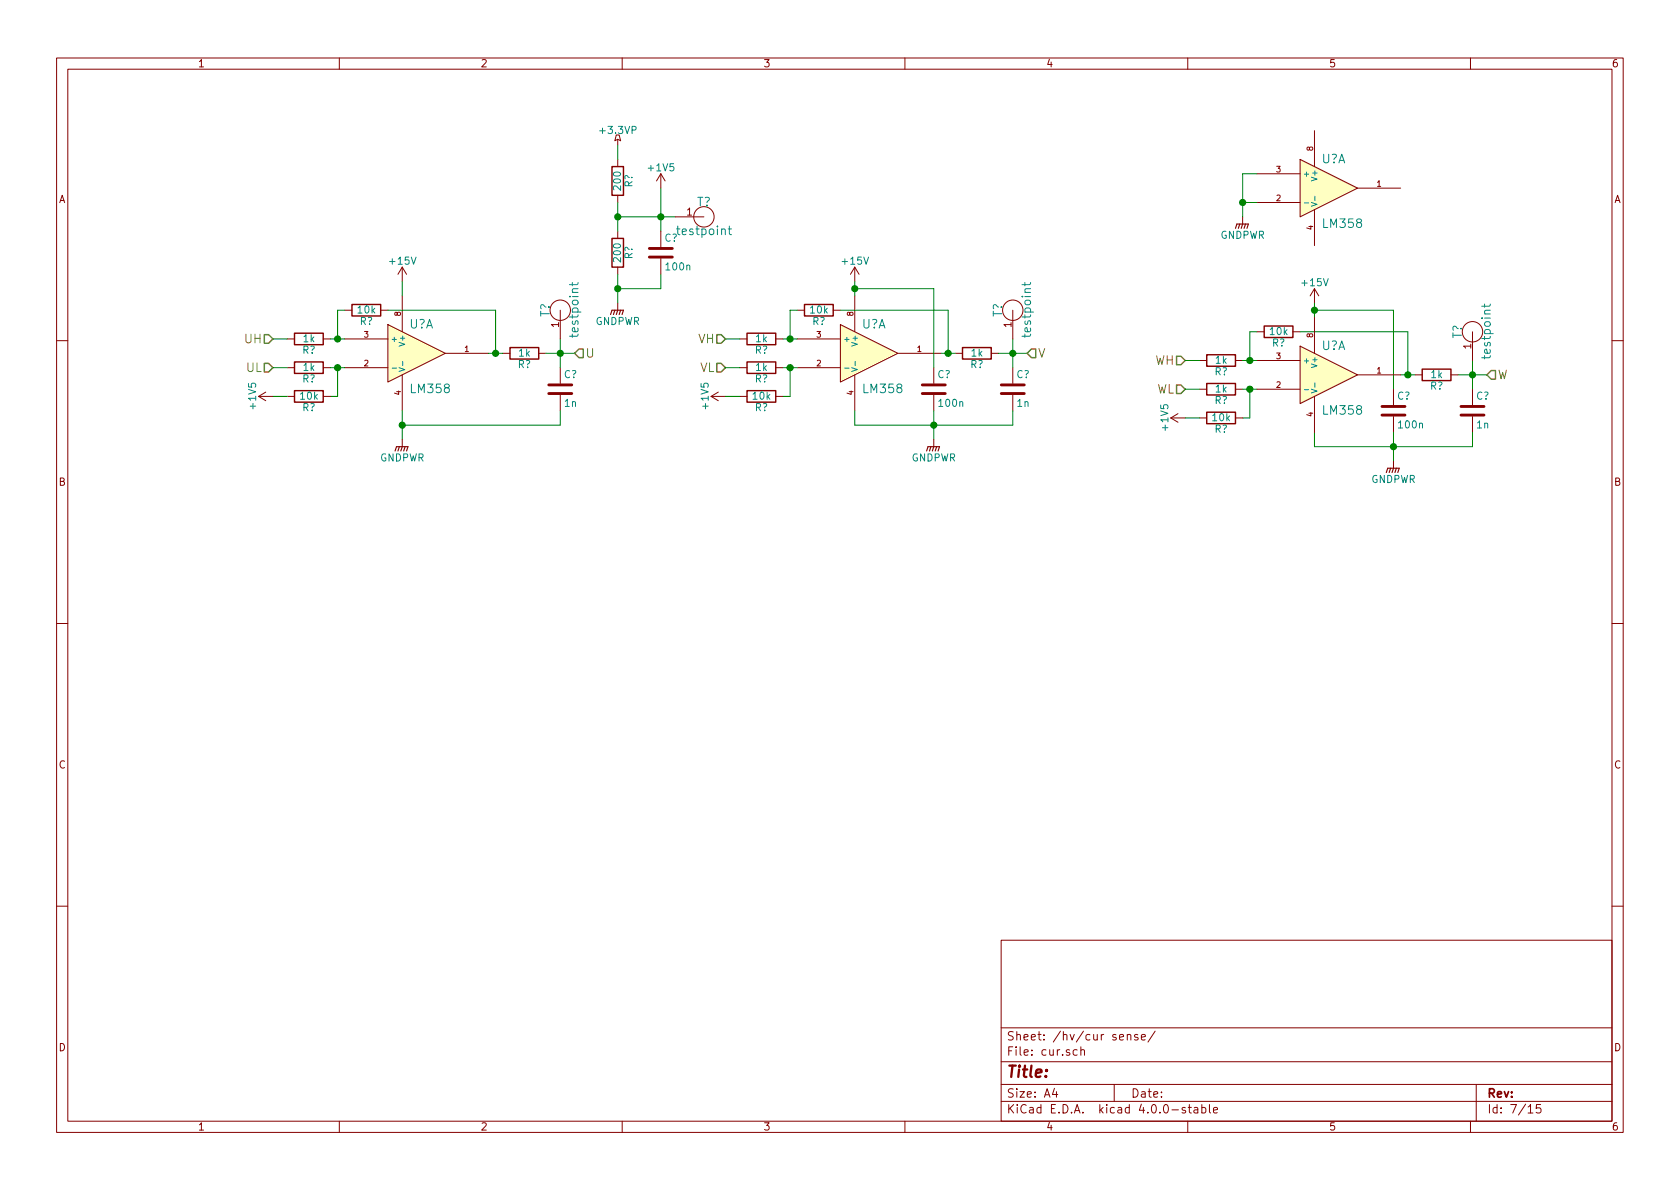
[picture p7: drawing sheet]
EESchema Schematic File Version 2
LIBS:power
LIBS:stmbl_3.4-cache
EELAYER 25 0
EELAYER END
$Descr A4 11693 8268
encoding utf-8
Sheet 7 15
Title ""
Date ""
Rev ""
Comp ""
Comment1 ""
Comment2 ""
Comment3 ""
Comment4 ""
$EndDescr
$Comp
L LM358 U?
U 1 1
P 6050 2450
F 0 "U?" H 6000 2650 60  0000 L CNN
F 1 "LM358" H 6000 2200 60  0000 L CNN
F 2 "" H 6050 2450 60  0000 C CNN
F 3 "" H 6050 2450 60  0000 C CNN
	1    6050 2450
	1    0    0    -1  
$EndComp
$Comp
L LM358 U?
U 1 1
P 2900 2450
F 0 "U?" H 2850 2650 60  0000 L CNN
F 1 "LM358" H 2850 2200 60  0000 L CNN
F 2 "" H 2900 2450 60  0000 C CNN
F 3 "" H 2900 2450 60  0000 C CNN
	1    2900 2450
	1    0    0    -1  
$EndComp
$Comp
L R R?
U 1 1
P 5300 2550
F 0 "R?" V 5380 2550 50  0000 C CNN
F 1 "1k" V 5300 2550 50  0000 C CNN
F 2 "" V 5230 2550 30  0000 C CNN
F 3 "" H 5300 2550 30  0000 C CNN
	1    5300 2550
	0    1    1    0   
$EndComp
$Comp
L R R?
U 1 1
P 5300 2350
F 0 "R?" V 5380 2350 50  0000 C CNN
F 1 "1k" V 5300 2350 50  0000 C CNN
F 2 "" V 5230 2350 30  0000 C CNN
F 3 "" H 5300 2350 30  0000 C CNN
	1    5300 2350
	0    1    1    0   
$EndComp
$Comp
L R R?
U 1 1
P 5700 2150
F 0 "R?" V 5780 2150 50  0000 C CNN
F 1 "10k" V 5700 2150 50  0000 C CNN
F 2 "" V 5630 2150 30  0000 C CNN
F 3 "" H 5700 2150 30  0000 C CNN
	1    5700 2150
	0    1    1    0   
$EndComp
Wire Wire Line
	5550 2150 5500 2150
Wire Wire Line
	5500 2150 5500 2350
Wire Wire Line
	5450 2350 5550 2350
Connection ~ 5500 2350
Wire Wire Line
	5450 2550 5550 2550
$Comp
L R R?
U 1 1
P 6800 2450
F 0 "R?" V 6880 2450 50  0000 C CNN
F 1 "1k" V 6800 2450 50  0000 C CNN
F 2 "" V 6730 2450 30  0000 C CNN
F 3 "" H 6800 2450 30  0000 C CNN
	1    6800 2450
	0    1    1    0   
$EndComp
Wire Wire Line
	6550 2450 6650 2450
Wire Wire Line
	6600 2150 6600 2450
Connection ~ 6600 2450
$Comp
L C C?
U 1 1
P 7050 2700
F 0 "C?" H 7075 2800 50  0000 L CNN
F 1 "1n" H 7075 2600 50  0000 L CNN
F 2 "" H 7088 2550 30  0000 C CNN
F 3 "" H 7050 2700 60  0000 C CNN
	1    7050 2700
	1    0    0    -1  
$EndComp
Wire Wire Line
	6950 2450 7150 2450
Wire Wire Line
	7050 2350 7050 2550
Wire Wire Line
	7050 2850 7050 2950
Wire Wire Line
	7050 2950 5950 2950
Wire Wire Line
	5950 2950 5950 2850
Wire Wire Line
	5450 2750 5500 2750
Wire Wire Line
	5500 2750 5500 2550
Connection ~ 5500 2550
$Comp
L +1V5 #PWR?
U 1 1
P 5050 2750
F 0 "#PWR?" H 5050 2600 50  0001 C CNN
F 1 "+1V5" H 5050 2890 50  0000 C CNN
F 2 "" H 5050 2750 50  0000 C CNN
F 3 "" H 5050 2750 50  0000 C CNN
	1    5050 2750
	0    -1   -1   0   
$EndComp
$Comp
L +15V #PWR?
U 1 1
P 5950 1950
F 0 "#PWR?" H 5950 1800 50  0001 C CNN
F 1 "+15V" H 5950 2090 50  0000 C CNN
F 2 "" H 5950 1950 50  0000 C CNN
F 3 "" H 5950 1950 50  0000 C CNN
	1    5950 1950
	1    0    0    -1  
$EndComp
Wire Wire Line
	5950 2050 5950 1950
Wire Wire Line
	5850 2150 6600 2150
$Comp
L R R?
U 1 1
P 5300 2750
F 0 "R?" V 5380 2750 50  0000 C CNN
F 1 "10k" V 5300 2750 50  0000 C CNN
F 2 "" V 5230 2750 30  0000 C CNN
F 3 "" H 5300 2750 30  0000 C CNN
	1    5300 2750
	0    1    1    0   
$EndComp
Wire Wire Line
	5050 2750 5150 2750
$Comp
L C C?
U 1 1
P 6500 2700
F 0 "C?" H 6525 2800 50  0000 L CNN
F 1 "100n" H 6525 2600 50  0000 L CNN
F 2 "" H 6538 2550 30  0000 C CNN
F 3 "" H 6500 2700 60  0000 C CNN
	1    6500 2700
	1    0    0    -1  
$EndComp
Wire Wire Line
	6500 2850 6500 3050
Connection ~ 6500 2950
Wire Wire Line
	6500 2550 6500 2000
Wire Wire Line
	6500 2000 5950 2000
Connection ~ 5950 2000
Text HLabel 5050 2350 0    60   Input ~ 0
VH
Text HLabel 5050 2550 0    60   Input ~ 0
VL
Text HLabel 7150 2450 2    60   Input ~ 0
V
Connection ~ 7050 2450
Wire Wire Line
	5150 2350 5050 2350
Wire Wire Line
	5050 2550 5150 2550
$Comp
L R R?
U 1 1
P 8500 2700
F 0 "R?" V 8580 2700 50  0000 C CNN
F 1 "1k" V 8500 2700 50  0000 C CNN
F 2 "" V 8430 2700 30  0000 C CNN
F 3 "" H 8500 2700 30  0000 C CNN
	1    8500 2700
	0    1    1    0   
$EndComp
$Comp
L R R?
U 1 1
P 8500 2500
F 0 "R?" V 8580 2500 50  0000 C CNN
F 1 "1k" V 8500 2500 50  0000 C CNN
F 2 "" V 8430 2500 30  0000 C CNN
F 3 "" H 8500 2500 30  0000 C CNN
	1    8500 2500
	0    1    1    0   
$EndComp
$Comp
L R R?
U 1 1
P 8900 2300
F 0 "R?" V 8980 2300 50  0000 C CNN
F 1 "10k" V 8900 2300 50  0000 C CNN
F 2 "" V 8830 2300 30  0000 C CNN
F 3 "" H 8900 2300 30  0000 C CNN
	1    8900 2300
	0    1    1    0   
$EndComp
Wire Wire Line
	8750 2300 8700 2300
Wire Wire Line
	8700 2300 8700 2500
Wire Wire Line
	8650 2500 8750 2500
Connection ~ 8700 2500
Wire Wire Line
	8650 2700 8750 2700
$Comp
L R R?
U 1 1
P 10000 2600
F 0 "R?" V 10080 2600 50  0000 C CNN
F 1 "1k" V 10000 2600 50  0000 C CNN
F 2 "" V 9930 2600 30  0000 C CNN
F 3 "" H 10000 2600 30  0000 C CNN
	1    10000 2600
	0    1    1    0   
$EndComp
Wire Wire Line
	9750 2600 9850 2600
Wire Wire Line
	9800 2300 9800 2600
Connection ~ 9800 2600
$Comp
L C C?
U 1 1
P 10250 2850
F 0 "C?" H 10275 2950 50  0000 L CNN
F 1 "1n" H 10275 2750 50  0000 L CNN
F 2 "" H 10288 2700 30  0000 C CNN
F 3 "" H 10250 2850 60  0000 C CNN
	1    10250 2850
	1    0    0    -1  
$EndComp
Wire Wire Line
	10150 2600 10350 2600
Wire Wire Line
	10250 2500 10250 2700
Wire Wire Line
	10250 3000 10250 3100
Wire Wire Line
	10250 3100 9150 3100
Wire Wire Line
	9150 3100 9150 3000
Wire Wire Line
	8650 2900 8700 2900
Wire Wire Line
	8700 2900 8700 2700
Connection ~ 8700 2700
$Comp
L +1V5 #PWR?
U 1 1
P 8250 2900
F 0 "#PWR?" H 8250 2750 50  0001 C CNN
F 1 "+1V5" H 8250 3040 50  0000 C CNN
F 2 "" H 8250 2900 50  0000 C CNN
F 3 "" H 8250 2900 50  0000 C CNN
	1    8250 2900
	0    -1   -1   0   
$EndComp
$Comp
L +15V #PWR?
U 1 1
P 9150 2100
F 0 "#PWR?" H 9150 1950 50  0001 C CNN
F 1 "+15V" H 9150 2240 50  0000 C CNN
F 2 "" H 9150 2100 50  0000 C CNN
F 3 "" H 9150 2100 50  0000 C CNN
	1    9150 2100
	1    0    0    -1  
$EndComp
Wire Wire Line
	9150 2200 9150 2100
Wire Wire Line
	9050 2300 9800 2300
$Comp
L R R?
U 1 1
P 8500 2900
F 0 "R?" V 8580 2900 50  0000 C CNN
F 1 "10k" V 8500 2900 50  0000 C CNN
F 2 "" V 8430 2900 30  0000 C CNN
F 3 "" H 8500 2900 30  0000 C CNN
	1    8500 2900
	0    1    1    0   
$EndComp
Wire Wire Line
	8250 2900 8350 2900
$Comp
L C C?
U 1 1
P 9700 2850
F 0 "C?" H 9725 2950 50  0000 L CNN
F 1 "100n" H 9725 2750 50  0000 L CNN
F 2 "" H 9738 2700 30  0000 C CNN
F 3 "" H 9700 2850 60  0000 C CNN
	1    9700 2850
	1    0    0    -1  
$EndComp
Wire Wire Line
	9700 3000 9700 3200
Connection ~ 9700 3100
Wire Wire Line
	9700 2700 9700 2150
Wire Wire Line
	9700 2150 9150 2150
Connection ~ 9150 2150
Text HLabel 8250 2500 0    60   Input ~ 0
WH
Text HLabel 8250 2700 0    60   Input ~ 0
WL
Text HLabel 10350 2600 2    60   Input ~ 0
W
Connection ~ 10250 2600
Wire Wire Line
	8350 2500 8250 2500
Wire Wire Line
	8250 2700 8350 2700
$Comp
L R R?
U 1 1
P 2150 2550
F 0 "R?" V 2230 2550 50  0000 C CNN
F 1 "1k" V 2150 2550 50  0000 C CNN
F 2 "" V 2080 2550 30  0000 C CNN
F 3 "" H 2150 2550 30  0000 C CNN
	1    2150 2550
	0    1    1    0   
$EndComp
$Comp
L R R?
U 1 1
P 2150 2350
F 0 "R?" V 2230 2350 50  0000 C CNN
F 1 "1k" V 2150 2350 50  0000 C CNN
F 2 "" V 2080 2350 30  0000 C CNN
F 3 "" H 2150 2350 30  0000 C CNN
	1    2150 2350
	0    1    1    0   
$EndComp
$Comp
L R R?
U 1 1
P 2550 2150
F 0 "R?" V 2630 2150 50  0000 C CNN
F 1 "10k" V 2550 2150 50  0000 C CNN
F 2 "" V 2480 2150 30  0000 C CNN
F 3 "" H 2550 2150 30  0000 C CNN
	1    2550 2150
	0    1    1    0   
$EndComp
Wire Wire Line
	2400 2150 2350 2150
Wire Wire Line
	2350 2150 2350 2350
Wire Wire Line
	2300 2350 2400 2350
Connection ~ 2350 2350
Wire Wire Line
	2300 2550 2400 2550
$Comp
L R R?
U 1 1
P 3650 2450
F 0 "R?" V 3730 2450 50  0000 C CNN
F 1 "1k" V 3650 2450 50  0000 C CNN
F 2 "" V 3580 2450 30  0000 C CNN
F 3 "" H 3650 2450 30  0000 C CNN
	1    3650 2450
	0    1    1    0   
$EndComp
Wire Wire Line
	3400 2450 3500 2450
Wire Wire Line
	3450 2150 3450 2450
Connection ~ 3450 2450
$Comp
L C C?
U 1 1
P 3900 2700
F 0 "C?" H 3925 2800 50  0000 L CNN
F 1 "1n" H 3925 2600 50  0000 L CNN
F 2 "" H 3938 2550 30  0000 C CNN
F 3 "" H 3900 2700 60  0000 C CNN
	1    3900 2700
	1    0    0    -1  
$EndComp
Wire Wire Line
	3800 2450 4000 2450
Wire Wire Line
	3900 2350 3900 2550
Wire Wire Line
	3900 2850 3900 2950
Wire Wire Line
	3900 2950 2800 2950
Wire Wire Line
	2800 2850 2800 3050
Wire Wire Line
	2300 2750 2350 2750
Wire Wire Line
	2350 2750 2350 2550
Connection ~ 2350 2550
$Comp
L +1V5 #PWR?
U 1 1
P 1900 2750
F 0 "#PWR?" H 1900 2600 50  0001 C CNN
F 1 "+1V5" H 1900 2890 50  0000 C CNN
F 2 "" H 1900 2750 50  0000 C CNN
F 3 "" H 1900 2750 50  0000 C CNN
	1    1900 2750
	0    -1   -1   0   
$EndComp
$Comp
L +15V #PWR?
U 1 1
P 2800 1950
F 0 "#PWR?" H 2800 1800 50  0001 C CNN
F 1 "+15V" H 2800 2090 50  0000 C CNN
F 2 "" H 2800 1950 50  0000 C CNN
F 3 "" H 2800 1950 50  0000 C CNN
	1    2800 1950
	1    0    0    -1  
$EndComp
Wire Wire Line
	2800 2050 2800 1950
Wire Wire Line
	2700 2150 3450 2150
$Comp
L R R?
U 1 1
P 2150 2750
F 0 "R?" V 2230 2750 50  0000 C CNN
F 1 "10k" V 2150 2750 50  0000 C CNN
F 2 "" V 2080 2750 30  0000 C CNN
F 3 "" H 2150 2750 30  0000 C CNN
	1    2150 2750
	0    1    1    0   
$EndComp
Text HLabel 1900 2350 0    60   Input ~ 0
UH
Text HLabel 1900 2550 0    60   Input ~ 0
UL
Text HLabel 4000 2450 2    60   Input ~ 0
U
Connection ~ 3900 2450
Wire Wire Line
	2000 2350 1900 2350
Wire Wire Line
	1900 2550 2000 2550
$Comp
L LM358 U?
U 1 1
P 9250 2600
F 0 "U?" H 9200 2800 60  0000 L CNN
F 1 "LM358" H 9200 2350 60  0000 L CNN
F 2 "" H 9250 2600 60  0000 C CNN
F 3 "" H 9250 2600 60  0000 C CNN
	1    9250 2600
	1    0    0    -1  
$EndComp
$Comp
L LM358 U?
U 1 1
P 9250 1300
F 0 "U?" H 9200 1500 60  0000 L CNN
F 1 "LM358" H 9200 1050 60  0000 L CNN
F 2 "" H 9250 1300 60  0000 C CNN
F 3 "" H 9250 1300 60  0000 C CNN
	1    9250 1300
	1    0    0    -1  
$EndComp
$Comp
L GNDPWR #PWR?
U 1 1
P 9700 3200
F 0 "#PWR?" H 9700 3000 50  0001 C CNN
F 1 "GNDPWR" H 9700 3070 50  0000 C CNN
F 2 "" H 9700 3150 60  0000 C CNN
F 3 "" H 9700 3150 60  0000 C CNN
	1    9700 3200
	1    0    0    -1  
$EndComp
$Comp
L GNDPWR #PWR?
U 1 1
P 6500 3050
F 0 "#PWR?" H 6500 2850 50  0001 C CNN
F 1 "GNDPWR" H 6500 2920 50  0000 C CNN
F 2 "" H 6500 3000 60  0000 C CNN
F 3 "" H 6500 3000 60  0000 C CNN
	1    6500 3050
	1    0    0    -1  
$EndComp
$Comp
L GNDPWR #PWR?
U 1 1
P 2800 3050
F 0 "#PWR?" H 2800 2850 50  0001 C CNN
F 1 "GNDPWR" H 2800 2920 50  0000 C CNN
F 2 "" H 2800 3000 60  0000 C CNN
F 3 "" H 2800 3000 60  0000 C CNN
	1    2800 3050
	1    0    0    -1  
$EndComp
Connection ~ 2800 2950
$Comp
L GNDPWR #PWR?
U 1 1
P 8650 1500
F 0 "#PWR?" H 8650 1300 50  0001 C CNN
F 1 "GNDPWR" H 8650 1370 50  0000 C CNN
F 2 "" H 8650 1450 60  0000 C CNN
F 3 "" H 8650 1450 60  0000 C CNN
	1    8650 1500
	1    0    0    -1  
$EndComp
Wire Wire Line
	8750 1200 8650 1200
Wire Wire Line
	8650 1200 8650 1500
Wire Wire Line
	8750 1400 8650 1400
Connection ~ 8650 1400
Wire Wire Line
	1900 2750 2000 2750
$Comp
L R R?
U 1 1
P 4300 1250
F 0 "R?" V 4380 1250 50  0000 C CNN
F 1 "200" V 4300 1250 50  0000 C CNN
F 2 "" V 4230 1250 30  0000 C CNN
F 3 "" H 4300 1250 30  0000 C CNN
	1    4300 1250
	1    0    0    -1  
$EndComp
$Comp
L +3.3VP #PWR?
U 1 1
P 4300 1000
F 0 "#PWR?" H 4450 950 50  0001 C CNN
F 1 "+3.3VP" H 4300 1100 50  0000 C CNN
F 2 "" H 4300 1000 60  0000 C CNN
F 3 "" H 4300 1000 60  0000 C CNN
	1    4300 1000
	1    0    0    -1  
$EndComp
$Comp
L GNDPWR #PWR?
U 1 1
P 4300 2100
F 0 "#PWR?" H 4300 1900 50  0001 C CNN
F 1 "GNDPWR" H 4300 1970 50  0000 C CNN
F 2 "" H 4300 2050 60  0000 C CNN
F 3 "" H 4300 2050 60  0000 C CNN
	1    4300 2100
	1    0    0    -1  
$EndComp
$Comp
L R R?
U 1 1
P 4300 1750
F 0 "R?" V 4380 1750 50  0000 C CNN
F 1 "200" V 4300 1750 50  0000 C CNN
F 2 "" V 4230 1750 30  0000 C CNN
F 3 "" H 4300 1750 30  0000 C CNN
	1    4300 1750
	1    0    0    -1  
$EndComp
Wire Wire Line
	4300 1900 4300 2100
Wire Wire Line
	4300 1600 4300 1400
Wire Wire Line
	4300 1100 4300 1000
Wire Wire Line
	4300 1500 4700 1500
Wire Wire Line
	4600 1300 4600 1600
Connection ~ 4300 1500
$Comp
L +1V5 #PWR?
U 1 1
P 4600 1300
F 0 "#PWR?" H 4600 1150 50  0001 C CNN
F 1 "+1V5" H 4600 1440 50  0000 C CNN
F 2 "" H 4600 1300 50  0000 C CNN
F 3 "" H 4600 1300 50  0000 C CNN
	1    4600 1300
	1    0    0    -1  
$EndComp
$Comp
L C C?
U 1 1
P 4600 1750
F 0 "C?" H 4625 1850 50  0000 L CNN
F 1 "100n" H 4625 1650 50  0000 L CNN
F 2 "" H 4638 1600 30  0000 C CNN
F 3 "" H 4600 1750 60  0000 C CNN
	1    4600 1750
	1    0    0    -1  
$EndComp
Wire Wire Line
	4300 2000 4600 2000
Wire Wire Line
	4600 2000 4600 1900
Connection ~ 4300 2000
Connection ~ 4600 1500
$Comp
L testpoint T?
U 1 1
P 3900 2150
F 0 "T?" H 3900 2250 60  0000 C CNN
F 1 "testpoint" H 3900 2050 60  0000 C CNN
F 2 "" H 3900 2150 60  0000 C CNN
F 3 "" H 3900 2150 60  0000 C CNN
	1    3900 2150
	0    -1   -1   0   
$EndComp
$Comp
L testpoint T?
U 1 1
P 7050 2150
F 0 "T?" H 7050 2250 60  0000 C CNN
F 1 "testpoint" H 7050 2050 60  0000 C CNN
F 2 "" H 7050 2150 60  0000 C CNN
F 3 "" H 7050 2150 60  0000 C CNN
	1    7050 2150
	0    -1   -1   0   
$EndComp
$Comp
L testpoint T?
U 1 1
P 4900 1500
F 0 "T?" H 4900 1600 60  0000 C CNN
F 1 "testpoint" H 4900 1400 60  0000 C CNN
F 2 "" H 4900 1500 60  0000 C CNN
F 3 "" H 4900 1500 60  0000 C CNN
	1    4900 1500
	1    0    0    -1  
$EndComp
$Comp
L testpoint T?
U 1 1
P 10250 2300
F 0 "T?" H 10250 2400 60  0000 C CNN
F 1 "testpoint" H 10250 2200 60  0000 C CNN
F 2 "" H 10250 2300 60  0000 C CNN
F 3 "" H 10250 2300 60  0000 C CNN
	1    10250 2300
	0    -1   -1   0   
$EndComp
$EndSCHEMATC
